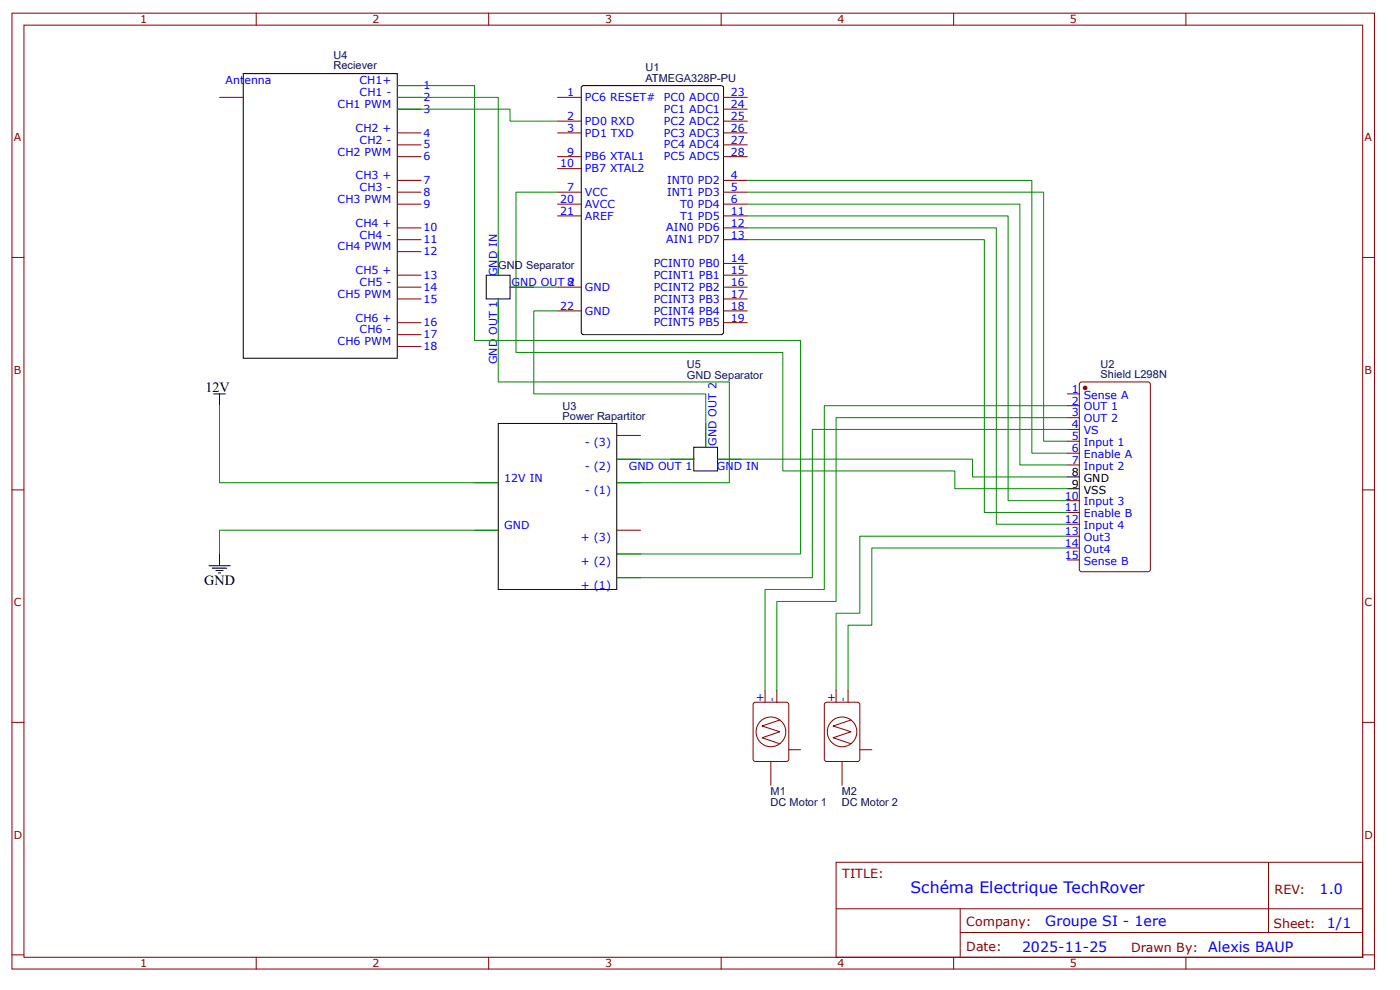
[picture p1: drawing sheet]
<svg xmlns="http://www.w3.org/2000/svg" width="297mm" height="210mm" viewBox="0 0 297 210" stroke-linecap="round" stroke-linejoin="round" font-family="sans-serif">
<g fill="none" stroke="#800" stroke-width=".21">
<path d="M2.5 2.8h289.1v202.8h-289.1zM5.1 5.3h284v197.8h-284zM54.4 2.8v2.5M103.7 2.8v2.5M153 2.8v2.5M202.3 2.8v2.5M251.6 2.8v2.5M118.3 20.7h5M118.3 25.7h5M118.3 28.2h5M118.3 33.2h5M118.3 35.8h5"/>
<path d="M153.5 20.7h5M153.5 25.7h5M153.5 28.2h5M153.5 38.3h5M153.5 33.2h5M153.5 23.2h5M153.5 30.7h5M2.5 54.6h2.6M118.3 40.8h5M118.3 43.3h5M118.3 45.8h5M153.5 40.8h5"/>
<path d="M153.5 43.3h5M153.5 45.8h5M153.5 48.3h5M153.5 50.8h5M153.5 55.9h5M153.5 58.4h5M289.1 54.6h2.5M118.3 60.9h5M118.3 66h5M153.5 60.9h5M153.5 63.4h5M153.5 66h5"/>
<path d="M153.5 68.5h5M229.2 81.1l14.3-.1 .5 .3 .1 39.5-.3 .4-14.4 .1-.4-.3v-39.5zM2.5 103.9h2.6M289.1 103.9h2.5M2.5 153.2h2.6M289.1 153.2h2.5M177.4 182.9h111.7v20.2h-111.7zM177.4 192.8h111.6M203.7 197.8h85.3M203.7 192.8v10.1M269.1 183v14.8M2.5 202.6h2.6"/>
<path d="M54.4 203.1v2.5M103.7 203.1v2.5M153 203.1v2.5M202.3 203.1v2.5M251.6 203.1v2.5M289.1 202.6h2.5"/>
</g>
<path d="M123.4 18.4l.4-.2h29.2l.4 .2 .1 52.1-.3 .4-29.4 .1-.4-.3z" fill="none" stroke="#000" stroke-width=".21"/>
<circle cx="230.2" cy="82.3" r=".38" fill="#800"/>
<g fill="none" stroke="#800" stroke-width=".21">
<path d="M84.3 18.2h5M46.6 20.7h5M84.3 20.7h5M84.3 23.2h5M84.3 28.2h5M84.3 30.7h5M84.3 33.2h5M84.3 38.3h5M84.3 40.8h5M84.3 43.3h5M84.3 48.3h5M84.3 50.8h5"/>
<path d="M84.3 53.4h5M84.3 58.4h5M105.7 53.4v5M84.3 60.9h5M84.3 63.4h5M84.3 68.5h5M84.3 71h5M84.3 73.5h5M105.7 63.4v5.1M108.2 60.9h5M130.9 97.4h5M130.9 92.4h5"/>
<path d="M142.2 97.4h5M149.7 89.8v5.1M152.2 97.4h5.1M226.4 83.6h2.6M226.4 86.1h2.6M226.4 88.6h2.6M226.4 91.1h2.6M226.4 93.6h2.6M226.4 96.1h2.6M226.4 98.6h2.6M100.7 102.4h5M100.7 112.5h5"/>
<path d="M130.9 102.4h5M130.9 112.5h5M130.9 117.5h5M226.4 106.2h2.6M226.4 108.7h2.6M226.4 111.2h2.6M226.4 113.7h2.6M226.4 116.2h2.6M226.4 118.8h2.6M130.9 122.6h5M159.8 149.2l.5-.2h6.5l.5 .2v11.8l-.2 .5h-6.8l-.5-.2zM162.3 146.4v2.6"/>
<path d="M164.8 146.4v2.6M165.4 152.7l-3.7 1.3 3.7 1.2-3.7 1.3 3.7 1.3M167.3 159h2.5M175.1 149h6.8l.4 .2 .1 11.8-.2 .5h-6.8l-.5-.2v-11.8zM177.4 146.4v2.6M179.9 146.4v2.6M180.6 152.7l-3.9 1.3 3.9 1.2-3.9 1.3 3.9 1.3M182.4 159h2.6M163.5 161.5v5.1M178.6 161.5v5.1"/>
<circle cx="230.2" cy="82.3" r=".38"/>
<circle cx="163.5" cy="155.3" r="3.2"/>
<circle cx="178.6" cy="155.3" r="3.1"/>
</g>
<g fill="none" stroke="#000" stroke-width=".21">
<path d="M51.6 15.6h32.7v60.4h-32.7zM103.2 58.4h5v5h-5zM45.3 83.6h2.5M46.6 83.6v2.5M105.7 89.8h25.2v35.3h-25.2zM147.2 94.9h5v5h-5zM46.6 117.5v2.5M226.4 101.2h2.6M226.4 103.7h2.6M44.3 120h4.6M45 120.5h3.1M45.8 121h1.5"/>
<path d="M46.3 121.5h.5"/>
</g>
<g fill="none" stroke="#080" stroke-width=".21">
<path d="M84.3 18.2h16.4v54h69.1v45.3h-38.9M84.3 23.2h23.9v2.5h10.1M84.3 20.7h21.4v37.7M158.5 38.3h60.4v57.8h7.5M118.3 40.8h-8.8v34h56.6v25.1h36.5v3.8h23.8M158.5 40.8h62.9v52.8h5M158.5 43.3h57.9v55.3h10M158.5 45.8h55.4v60.4h12.5M158.5 48.3h52.9v62.9h15M158.5 50.8h50.3v57.9h17.6M105.7 63.4v17.6h49v21.4h-23.8M108.2 60.9h10.1"/>
<path d="M118.3 66h-5.1v17.6h36.5v11.3M46.6 86.1v16.3h59.1M130.9 97.4h16.3M152.2 97.4h54.1v3.8h20.1M226.4 86.1h-51.5v39h-12.6v21.3M226.4 88.6h-49v39h-12.6v18.8M226.4 91.1h-54.1v31.5h-41.4M105.7 112.5h-59.1v5M226.4 113.7h-44v16.4h-5v16.3M226.4 116.2h-41.4v16.4h-5.1v13.8"/>
</g>
<text font-size="3.3" fill="#00f" x="193.2" y="189.4">Schéma Electrique TechRover</text>
<g font-size="3">
<text x="43.6" y="83.1">12V</text>
<text x="43.3" y="124.1">GND</text>
</g>
<g font-size="3" fill="#00f">
<text x="279.9" y="189.6">1.0</text>
<text x="221.7" y="196.4">Groupe SI - 1ere</text>
<text x="281.5" y="196.9">1/1</text>
<text x="216.8" y="201.9">2025-11-25</text>
<text x="256.3" y="201.9">Alexis BAUP</text>
</g>
<g font-size="2.7" fill="#800">
<text x="178.7" y="186.2">TITLE:</text>
<text x="270.4" y="189.6">REV:</text>
<text x="205" y="196.3">Company:</text>
<text x="270.2" y="196.8">Sheet:</text>
<text x="205" y="201.8">Date:</text>
<text x="239.9" y="201.9">Drawn By:</text>
</g>
<g font-size="2.3" fill="#800">
<text x="29.7" y="5">1</text>
<text x="79" y="5">2</text>
<text x="128.4" y="5">3</text>
<text x="177.7" y="5">4</text>
<text x="227" y="5">5</text>
<text x="3" y="30">A</text>
<text x="289.5" y="30">A</text>
<text x="3" y="79.3">B</text>
<text x="289.5" y="79.3">B</text>
<text x="3" y="128.6">C</text>
<text x="289.5" y="128.6">C</text>
<text x="3" y="177.9">D</text>
<text x="289.5" y="177.9">D</text>
<text x="29.7" y="205.2">1</text>
<text x="79" y="205.2">2</text>
<text x="128.4" y="205.2">3</text>
<text x="177.7" y="205.2">4</text>
<text x="227" y="205.2">5</text>
</g>
<g font-size="2.3" fill="#00f">
<text x="47.8" y="17.9">Antenna</text>
<text x="76.2" y="17.9">CH1+</text>
<text x="71.6" y="22.9">CH1 PWM</text>
<text x="76.3" y="20.4">CH1 -</text>
<text x="89.9" y="18.9">1</text>
<text x="89.9" y="21.4">2</text>
<text x="89.9" y="24">3</text>
<text x="120.3" y="20.4">1</text>
<text x="124.1" y="21.4">PC6 RESET#</text>
<text x="140.8" y="21.4">PC0 ADC0</text>
<text x="140.8" y="24">PC1 ADC1</text>
<text x="155" y="20.4">23</text>
<text x="155" y="22.9">24</text>
<text x="75.4" y="28">CH2 +</text>
<text x="89.9" y="29">4</text>
<text x="120.3" y="25.4">2</text>
<text x="120.3" y="28">3</text>
<text x="124.1" y="26.5">PD0 RXD</text>
<text x="124.1" y="29">PD1 TXD</text>
<text x="140.8" y="26.5">PC2 ADC2</text>
<text x="140.8" y="29">PC3 ADC3</text>
<text x="155" y="25.4">25</text>
<text x="155" y="28">26</text>
<text x="71.6" y="33">CH2 PWM</text>
<text x="76.3" y="30.5">CH2 -</text>
<text x="89.9" y="31.5">5</text>
<text x="89.9" y="34">6</text>
<text x="118.8" y="35.5">10</text>
<text x="120.3" y="33">9</text>
<text x="124.1" y="34">PB6 XTAL1</text>
<text x="140.8" y="31.5">PC4 ADC4</text>
<text x="140.8" y="34">PC5 ADC5</text>
<text x="155" y="30.5">27</text>
<text x="155" y="33">28</text>
<text x="75.4" y="38.1">CH3 +</text>
<text x="76.3" y="40.6">CH3 -</text>
<text x="89.9" y="39">7</text>
<text x="89.9" y="41.6">8</text>
<text x="120.3" y="40.6">7</text>
<text x="124.1" y="41.6">VCC</text>
<text x="124.1" y="36.5">PB7 XTAL2</text>
<text x="141.5" y="39">INT0 PD2</text>
<text x="141.5" y="41.6">INT1 PD3</text>
<text x="155" y="38.1">4</text>
<text x="155" y="40.6">5</text>
<text x="71.6" y="43.1">CH3 PWM</text>
<text x="89.9" y="44.1">9</text>
<text x="118.8" y="43.1">20</text>
<text x="118.8" y="45.6">21</text>
<text x="124.1" y="44.1">AVCC</text>
<text x="124.1" y="46.6">AREF</text>
<text x="144.3" y="44.1">T0 PD4</text>
<text x="144.3" y="46.6">T1 PD5</text>
<text x="155" y="43.1">6</text>
<text x="155" y="45.6">11</text>
<text x="71.6" y="53.1">CH4 PWM</text>
<text x="75.4" y="48.1">CH4 +</text>
<text x="76.3" y="50.6">CH4 -</text>
<text x="89.9" y="49.1">10</text>
<text x="89.9" y="51.6">11</text>
<text x="141.4" y="49.1">AIN0 PD6</text>
<text x="141.4" y="51.6">AIN1 PD7</text>
<text x="155" y="48.1">12</text>
<text x="155" y="50.6">13</text>
<text x="75.4" y="58.2">CH5 +</text>
<text x="89.9" y="54.1">12</text>
<text x="89.9" y="59.2">13</text>
<text x="105.5" y="58.6" transform="rotate(-90 105.5 58.6)">GND IN</text>
<text x="138.7" y="56.6">PCINT0 PB0</text>
<text x="138.7" y="59.2">PCINT1 PB1</text>
<text x="155" y="55.7">14</text>
<text x="155" y="58.2">15</text>
<text x="71.6" y="63.2">CH5 PWM</text>
<text x="76.3" y="60.7">CH5 -</text>
<text x="89.9" y="61.7">14</text>
<text x="89.9" y="64.2">15</text>
<text x="108.5" y="60.7">GND OUT 2</text>
<text x="118.8" y="65.7">22</text>
<text x="120.3" y="60.7">8</text>
<text x="124.1" y="61.7">GND</text>
<text x="138.7" y="61.7">PCINT2 PB2</text>
<text x="138.7" y="64.2">PCINT3 PB3</text>
<text x="155" y="60.7">16</text>
<text x="155" y="63.2">17</text>
<text x="155" y="65.7">18</text>
<text x="75.4" y="68.2">CH6 +</text>
<text x="76.3" y="70.7">CH6 -</text>
<text x="89.9" y="69.3">16</text>
<text x="89.9" y="71.8">17</text>
<text x="124.1" y="66.7">GND</text>
<text x="138.7" y="66.7">PCINT4 PB4</text>
<text x="138.7" y="69.3">PCINT5 PB5</text>
<text x="155" y="68.2">19</text>
<text x="71.6" y="73.3">CH6 PWM</text>
<text x="89.9" y="74.3">18</text>
<text x="105.5" y="77.3" transform="rotate(-90 105.5 77.3)">GND OUT 1</text>
<text x="227.4" y="83.3">1</text>
<text x="227.4" y="85.9">2</text>
<text x="227.4" y="88.4">3</text>
<text x="229.9" y="84.6">Sense A</text>
<text x="229.9" y="87.1">OUT 1</text>
<text x="229.9" y="89.6">OUT 2</text>
<text x="124.1" y="94.7">- (3)</text>
<text x="152" y="94.6" transform="rotate(-90 152 94.6)">GND OUT 2</text>
<text x="227.4" y="90.9">4</text>
<text x="227.4" y="93.4">5</text>
<text x="227.4" y="95.9">6</text>
<text x="229.9" y="92.1">VS</text>
<text x="229.9" y="94.7">Input 1</text>
<text x="124.1" y="99.7">- (2)</text>
<text x="133.4" y="99.7">GND OUT 1</text>
<text x="152.1" y="99.7">GND IN</text>
<text x="227.4" y="98.4">7</text>
<text x="229.9" y="97.2">Enable A</text>
<text x="229.9" y="99.7">Input 2</text>
<text x="107" y="102.2">12V IN</text>
<text x="124.1" y="104.7">- (1)</text>
<text x="225.9" y="106">10</text>
<text x="229.9" y="107.2">Input 3</text>
<text x="107" y="112.3">GND</text>
<text x="225.9" y="108.5">11</text>
<text x="225.9" y="111">12</text>
<text x="225.9" y="113.5">13</text>
<text x="229.9" y="109.7">Enable B</text>
<text x="229.9" y="112.3">Input 4</text>
<text x="123.2" y="119.8">+ (2)</text>
<text x="123.2" y="114.8">+ (3)</text>
<text x="225.9" y="116">14</text>
<text x="225.9" y="118.5">15</text>
<text x="229.9" y="114.8">Out3</text>
<text x="229.9" y="117.3">Out4</text>
<text x="229.9" y="119.8">Sense B</text>
<text x="123.2" y="124.8">+ (1)</text>
<text x="162.1" y="148.8" transform="rotate(-90 162.1 148.8)">+</text>
<text x="164.6" y="148.8" transform="rotate(-90 164.6 148.8)">-</text>
<text x="177.2" y="148.8" transform="rotate(-90 177.2 148.8)">+</text>
<text x="179.7" y="148.8" transform="rotate(-90 179.7 148.8)">-</text>
</g>
<g font-size="2.3" fill="#000080">
<text x="70.7" y="14.7">Reciever</text>
<text x="70.7" y="12.6">U4</text>
<text x="136.9" y="17.3">ATMEGA328P-PU</text>
<text x="136.9" y="15.1">U1</text>
<text x="105.7" y="57.2">GND Separator</text>
<text x="233.5" y="78">U2</text>
<text x="145.7" y="80.3">GND Separator</text>
<text x="145.7" y="78.1">U5</text>
<text x="233.5" y="80.2">Shield L298N</text>
<text x="119.3" y="89.1">Power Rapartitor</text>
<text x="119.3" y="86.9">U3</text>
<text x="163.5" y="171">DC Motor 1</text>
<text x="163.5" y="168.7">M1</text>
<text x="178.6" y="171">DC Motor 2</text>
<text x="178.6" y="168.7">M2</text>
</g>
<g font-size="2.3">
<text x="227.4" y="100.9">8</text>
<text x="227.4" y="103.5">9</text>
<text x="229.9" y="102.2">GND</text>
<text x="229.9" y="104.7">VSS</text>
</g>
</svg>
